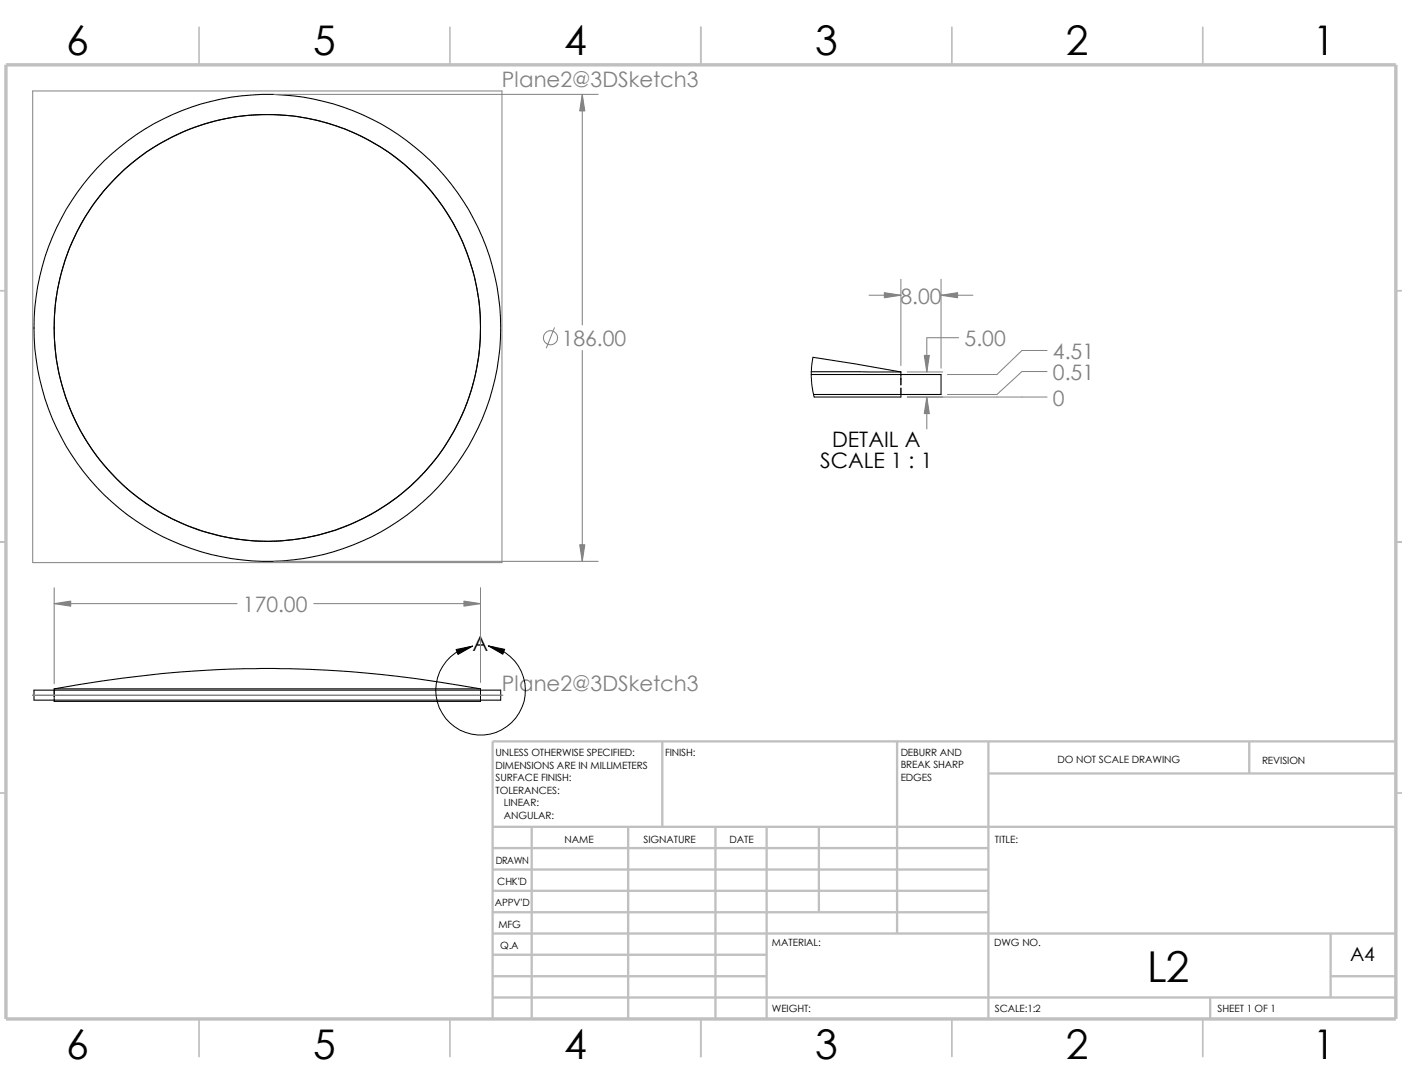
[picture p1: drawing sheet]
<svg xmlns="http://www.w3.org/2000/svg" width="279mm" height="216mm" viewBox="0 0 279 216" stroke-linecap="round" stroke-linejoin="round" font-family="sans-serif">
<g fill="none" stroke="#c0c0c0" stroke-width=".34">
<path d="M39.7 5.4v7.5M89.7 5.4v7.5M139.7 5.4v7.5M189.7 5.4v7.5M239.7 5.4v7.5M-.1 57.9h1.3M278.2 57.9h1.2M-.1 107.9h1.3M278.2 107.9h1.2M-.1 157.9h1.3M278.2 157.9h1.2M39.7 202.9v7.5"/>
<path d="M89.7 202.9v7.5M139.7 202.9v7.5M189.7 202.9v7.5M239.7 202.9v7.5"/>
</g>
<g fill="none" stroke="#c0c0c0" stroke-width=".47">
<path d="M132 147.7v17M178.8 147.7v38.2M197 147.7v55.2M197 154.1h81.2M249 147.7v6.4M278.2 147.7h-180v55.2M98.2 168.9h98.8M98.2 173.2h98.8M98.2 177.4h98.8M98.2 164.7h180M106 164.7v38.2M125.2 164.7v38.2"/>
<path d="M142.6 164.7v38.2M152.8 164.7v38.2M163.2 164.7v17M98.2 194.4h54.6M98.2 185.9h180M98.2 190.2h54.6M98.2 181.7h98.8M98.2 198.7h180M241.2 198.7v4.2M265.2 194.4h13M265.2 185.9v12.8"/>
</g>
<path d="M1.2 12.9h277v190h-277z" fill="none" stroke="#c0c0c0" stroke-width=".68" stroke-linecap="butt"/>
<g fill="none" stroke="#000" stroke-width=".21">
<path d="M161.7 74.6h25.8v4h-25.4M161.7 74l17.8 .1M162 71.2l17.5 2.9M179.5 78.6v.5h-17.2M179.5 74.1v.5M6.8 137.5h93v1.9h-93zM10.8 139.4v.3h85v-.3M10.8 137.2v.3M10.8 137.2a224.1 224.1 0 0 1 85 0M10.8 137.2h85M95.8 137.2v.3"/>
<circle cx="53.3" cy="65.3" r="42.5"/>
<circle cx="53.3" cy="65.3" r="46.5"/>
</g>
<g fill="none" stroke="#808080" stroke-width=".2">
<path d="M6.5 18.1h93.5v94h-93.5zM54.6 18.8h64.6M116 18.8v45.9M173.2 58.8h6.3M179.5 55.6v17.2M187.5 58.8h6.4M187.5 55.6v17.7M110.5 65.3l-1.6 4M116 69.8v42M180.8 79.1h27.9M180.8 74.1h7.1M184.7 79.1v6.3"/>
<path d="M191.1 67.3h-6.4v6.8M208.7 74h-5l-5 4.6h-9.9M208.7 69.8h-5l-5 4.8h-9.9M10.8 117.1v19.1M54.6 111.8h64.6M95.8 117.1v18.8M6.5 138.5h.1M6.5 138.5h93.5M10.8 120.2h36.4M62.5 120.2h33.3M100 138.5h.1"/>
<circle cx="109.7" cy="67.3" r="1.41"/>
</g>
<path d="M162 71.2l-.3 2v2.1l.1 1.8 .5 2M179.5 74.6v2.1M179.5 77.3v1.3M10.8 137.5v1.9M95.8 137.5v1.9M97.3 128.7a8.9 8.9 0 0 1 6.2 13.3 8.9 8.9 0 0 1-14.6 1.1 8.9 8.9 0 0 1 4.1-14.1l1.2-.3" fill="none" stroke="#000" stroke-width=".2"/>
<g fill="#808080" stroke="#808080" stroke-width=".2">
<path d="M116 18.8l.5 3.3h-1z"/>
<path d="M115.5 108.5h1l-.5 3.3z"/>
<path d="M10.8 120.2l3.3-.5v1z"/>
<path d="M92.5 119.7l3.3 .5-3.3 .5z"/>
<path d="M176.2 58.3l3.3 .5-3.3 .5z"/>
<path d="M187.5 58.8l3.3-.5v1z"/>
<path d="M184.7 79.1l.5 3.3h-1z"/>
<path d="M184.2 70.8h1l-.5 3.3z"/>
</g>
<path d="M90.9 129.4l3.3-.7-2.9 1.6zM97.3 128.7l3.3 .6-.4 1z" fill="#000" stroke="#000" stroke-width=".2"/>
<text font-size="8.5" x="228.6" y="195.7">L2</text>
<g font-size="8.1">
<text x="13.2" y="10.9">6</text>
<text x="62.4" y="10.9">5</text>
<text x="112.4" y="10.9">4</text>
<text x="162.4" y="10.9">3</text>
<text x="212.4" y="10.9">2</text>
<text x="261.7" y="10.9">1</text>
<text x="13.2" y="210.9">6</text>
<text x="62.4" y="210.9">5</text>
<text x="112.4" y="210.9">4</text>
<text x="162.4" y="210.9">3</text>
<text x="212.4" y="210.9">2</text>
<text x="261.7" y="210.9">1</text>
</g>
<g font-size="4.2" fill="#808080">
<text x="100" y="17.3">Plane2@3DSketch3</text>
<text x="179.4" y="60.5">8.00</text>
<text x="112" y="68.9">186.00</text>
<text x="192.2" y="69">5.00</text>
<text x="209.8" y="71.5">4.51</text>
<text x="209.8" y="75.6">0.51</text>
<text x="209.8" y="80.8">0</text>
<text x="48.4" y="121.9">170.00</text>
<text x="100" y="137.6">Plane2@3DSketch3</text>
</g>
<g font-size="4.2">
<text x="165.8" y="89">DETAIL A</text>
<text x="163.4" y="93.1">SCALE 1 : 1</text>
<text x="94.2" y="129.8">A</text>
</g>
<text font-size="3.9" x="269.1" y="191.5">A4</text>
<g font-size="2">
<text x="98.8" y="150.6">UNLESS OTHERWISE SPECIFIED:</text>
<text x="98.8" y="153.1">DIMENSIONS ARE IN MILLIMETERS</text>
<text x="98.8" y="155.6">SURFACE FINISH:</text>
<text x="132.5" y="150.6">FINISH:</text>
<text x="179.5" y="155.5">EDGES</text>
<text x="179.5" y="150.5">DEBURR AND</text>
<text x="179.5" y="153">BREAK SHARP</text>
<text x="210.8" y="151.9">DO NOT SCALE DRAWING</text>
<text x="251.5" y="152.1">REVISION</text>
<text x="98.8" y="158.1">TOLERANCES:</text>
<text x="100.4" y="160.6">LINEAR:</text>
<text x="100.4" y="163.1">ANGULAR:</text>
<text x="112.5" y="168">NAME</text>
<text x="128.2" y="167.9">SIGNATURE</text>
<text x="145.4" y="167.9">DATE</text>
<text x="198.3" y="167.9">TITLE:</text>
<text x="98.8" y="172.1">DRAWN</text>
<text x="99.1" y="176.3">CHK'D</text>
<text x="98.6" y="180.4">APPV'D</text>
<text x="99.3" y="184.8">MFG</text>
<text x="99.7" y="189">Q.A</text>
<text x="153.8" y="188.5">MATERIAL:</text>
<text x="198.1" y="188.5">DWG NO.</text>
<text x="153.8" y="201.5">WEIGHT:</text>
<text x="198.2" y="201.6">SCALE:1:2</text>
<text x="242.7" y="201.6">SHEET 1 OF 1</text>
</g>
</svg>
